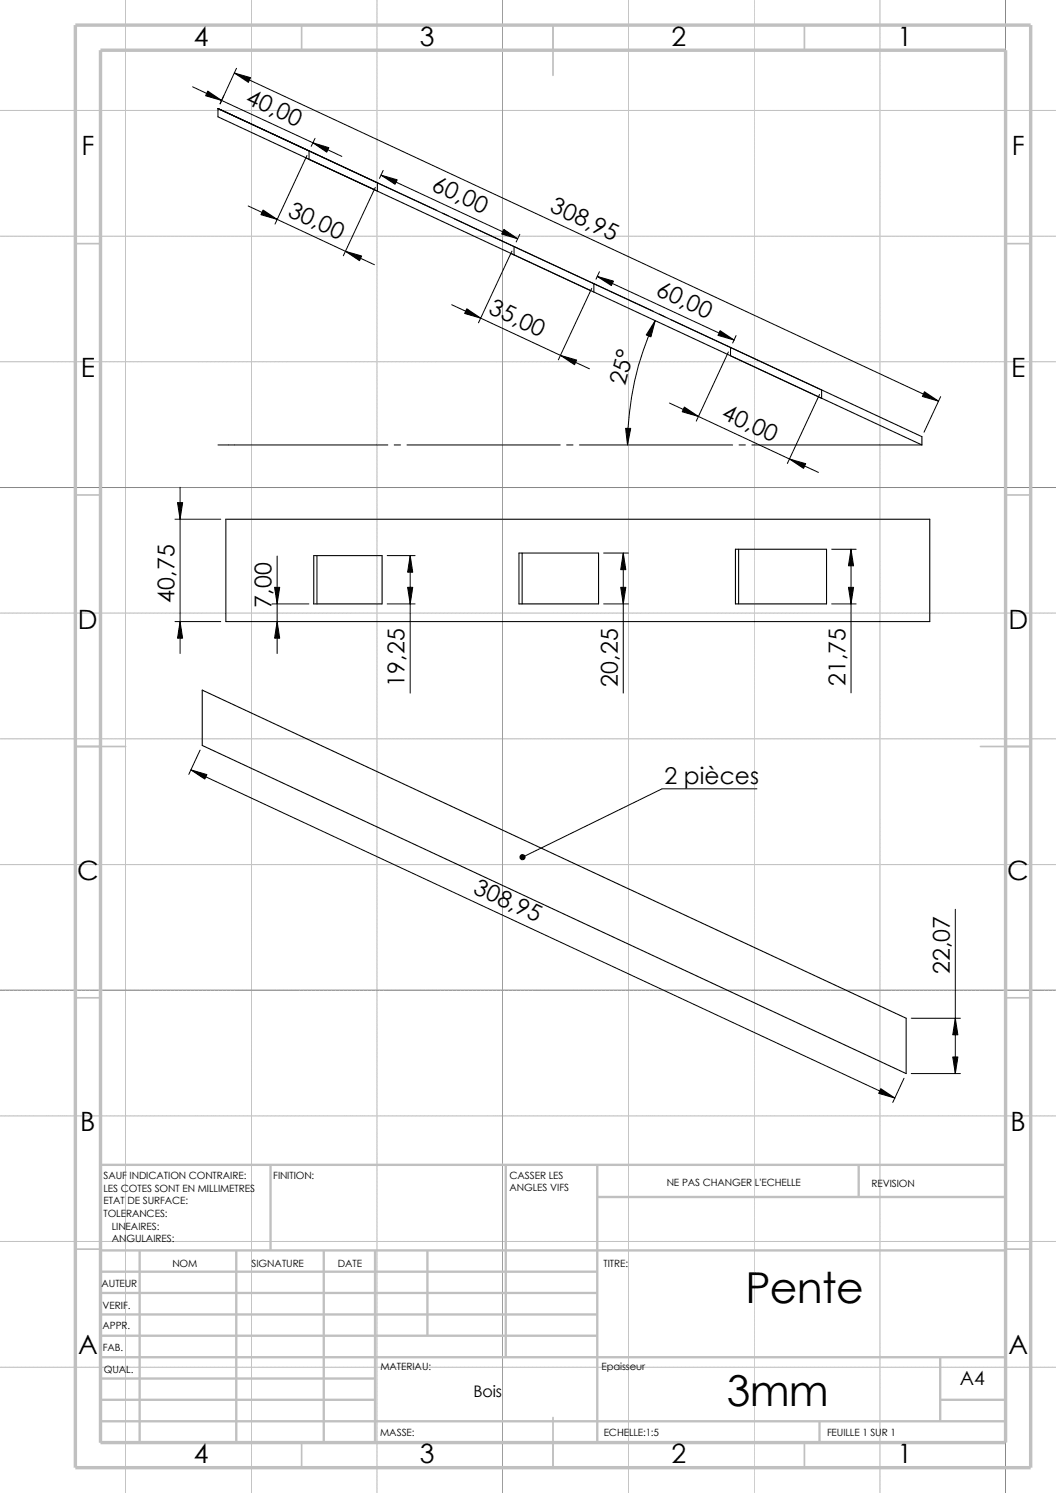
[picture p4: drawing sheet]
<svg xmlns="http://www.w3.org/2000/svg" width="210mm" height="297mm" viewBox="0 0 210 297" stroke-linecap="round" stroke-linejoin="round" font-family="sans-serif">
<g fill="none" stroke="#e6e6db" stroke-width=".2">
<path d="M25 0v297M50 0v297M75 0v297M100 0v297M125 0v297M150 0v297M175 0v297M200 0v297M0 22h210M0 47h210M0 72h210M0 97h210"/>
<path d="M0 122h210M0 147h210M0 172h210M0 197h210M0 222h210M0 247h210M0 272h210"/>
</g>
<g fill="none" stroke="#c0c0c0" stroke-width=".2">
<path d="M25 0v297M50 0v297M75 0v297M125 0v297M150 0v297M175 0v297M0 22h210M0 47h210M0 72h210M0 122h210M0 147h210M0 172h210"/>
<path d="M0 222h210M0 247h210M0 272h210"/>
</g>
<path d="M100 0v297M200 0v297M0 97h210M0 197h210" fill="none" stroke="#808080" stroke-width=".2"/>
<g fill="none" stroke="#c0c0c0" stroke-width=".34">
<path d="M60 5v5M110 5v10M160 5v5M15 48.5h5M200 48.5h5M15 98.5h5M200 98.5h5M15 148.5h10M195 148.5h10M15 198.5h5M200 198.5h5M15 248.5h5"/>
<path d="M200 248.5h5M60 287v5M110 282v10M160 287v5"/>
</g>
<g fill="none" stroke="#c0c0c0" stroke-width=".47">
<path d="M53.8 231.7v17.1M100.6 231.7v38.3M118.8 238.1h81.2M118.8 231.7v55.3M170.8 231.7v6.4M200 231.7h-180v55.3M20 253h98.8M20 257.2h98.8M20 248.8h180M27.8 248.8v38.2M47 248.8v38.2M64.4 248.8v38.2"/>
<path d="M74.6 248.8v38.2M85 248.8v16.9M20 278.5h54.6M20 270h180M20 274.2h54.6M20 261.5h98.8M20 265.7h98.8M187 278.5h13M187 270v12.7M20 282.7h180M163 282.7v4.3"/>
</g>
<path d="M15 5h190v287h-190zM20 10h180v277h-180z" fill="none" stroke="#c0c0c0" stroke-width=".68" stroke-linecap="butt"/>
<path d="M43.3 21.6l140 65.3v1.6l-140-65.3zM44.9 103.3h140v20.4h-140zM62.4 110.5h13.6v9.6h-13.6zM63 110.5v9.6M103.2 110h15.8v10.1h-15.8zM103.8 110v10.1M146.3 109.3h18.1v10.8h-18.1zM146.9 109.3v10.8M40.2 137.3l140 65.3v11l-140-65.3z" fill="none" stroke="#000" stroke-width=".21"/>
<g fill="none" stroke="#000" stroke-width=".2">
<path d="M38.3 17.3l29.7 13.8M46.6 14.5l140 65.3M47 13.6l-3.2 7.1 .7-1.7M50.7 25l-7.4-3.4 43.6 20.3M51.8 25.5l1.2 .5M60.8 31.4l14.3 6.6v-1.6M61 30.9l-6.3 13.7M61.5 30v1.7M62.7 27.5l-.8 1.6M74.6 37.3l-6.3 13.6M75.8 34.8l27.2 12.7M76.2 33.9l-.7 1.6"/>
<path d="M49.4 41l25.1 11.7M88.1 42.4l1.1 .6M90.3 43.5l27.8 12.9M101.6 50.4l15.9 7.4M101.8 50l-6.6 14.2M102.2 49.1v1.6M103.4 46.6l-.7 1.5M117.7 57.4l-6.7 14.2M118.1 56.4l11.9 5.5M118.1 56.4v1.7M118.8 55l27.2 12.6M119.2 54.1l-.7 1.4"/>
<path d="M89.8 60.6l27.4 12.8M130.3 63.8a58.5 58.5 0 0 0-5.5 24.7M131.1 62.5l1.1 .5M133.4 63.6l30 14v1.6l-18.1-8.4v-1.7M144.9 70l-6.4 13.8M146.4 66.8l-.7 1.4M163 78.5l-6.4 13.7M187.1 78.9l-3.3 7.1M35.8 96.9v33.1M43.3 88.5h33.8M78.4 88.5h1.3M80.9 88.5h30.5"/>
<path d="M112.7 88.5h1.3M115.2 88.5h30.5M133.1 80.2l29.7 13.8M147 88.5h1.3M149.5 88.5h33.8M34.8 103.3h9.1M55.1 110.6v19.4M77 110.5h5.5M81.6 110.5v27.4M120.1 110h4.9M124 110v27.9M165.4 109.3h4.9"/>
<path d="M169.2 109.3v28.5M34.8 123.7h9.1M54.1 120.1h7.3M77 120.1h5.5M120.1 120.1h4.9M165.4 120.1h4.9M38 153.2l140 65.2M39.8 149.2l-2.3 4.9M150.5 156.9h-18.8l-27.8 13.6M190 180.9v32.7M179.8 214.5l-2.3 4.8M181.2 213.6h9.8"/>
<path d="M181.2 202.6h9.8"/>
</g>
<g fill="#000" stroke="#000" stroke-width=".2">
<path d="M41.3 18.1l2.8 1.9-3.2-1zM46.6 14.5l3.2 1-.4 .9zM62.2 28.4l3.2 1-.4 .9zM75.8 34.8l3.2 1-.4 .9zM52.3 41.8l2.8 1.8-3.2-.9zM68.7 50l3.2 .9-.4 1zM100.2 45.6l2.8 1.9-3.2-.9zM118.8 55l3.2 .9-.4 .9zM92.8 61.4l2.8 1.9-3.2-.9zM111.5 70.7l3.2 .9-.4 1zM130.3 63.8l-.8 3.2-1-.4zM143.2 65.8l2.8 1.8-3.2-.9z"/>
<path d="M183.9 77.9l2.7 1.9-3.2-.9zM124.4 85.2h1l-.6 3.3zM136.1 81l2.8 1.8-3.2-.9zM157 91.3l3.2 .9-.4 1zM35.3 100h1l-.5 3.3zM81.6 110.5l.5 3.3h-1zM124 110l.5 3.3h-1.1zM169.2 109.3l.6 3.3h-1.1zM35.8 123.7l.5 3.3h-1zM55.1 123.7l.5 3.3h-1zM54.6 116.8h1l-.5 3.3zM81.1 116.8h1l-.5 3.3z"/>
<path d="M123.4 116.8h1.1l-.5 3.3zM168.7 116.8h1.1l-.6 3.3zM38 153.2l3.1 .9-.4 .9zM175.2 216.6l2.8 1.8-3.2-.9zM189.5 210.3h1l-.5 3.3zM190 202.6l.5 3.3h-1z"/>
<path d="M103.5 170.2a.51 .51 0 0 1 .8 0 .51 .51 0 0 1-.1 .8 .51 .51 0 0 1-.7-.3l.4-.2-.4 .2-.1-.4z" fill-rule="evenodd"/>
</g>
<g font-size="8.5">
<text x="148.3" y="259.2">Pente</text>
<text x="144.5" y="279.7">3mm</text>
</g>
<g font-size="5.3">
<text x="38.5" y="9.1">4</text>
<text x="83.5" y="9.1">3</text>
<text x="133.5" y="9.1">2</text>
<text x="178.5" y="9.1">1</text>
<text x="16.2" y="30.8">F</text>
<text x="201.2" y="30.8">F</text>
<text x="16" y="75.1">E</text>
<text x="201.1" y="75.1">E</text>
<text x="15.5" y="125.1">D</text>
<text x="200.6" y="125.1">D</text>
<text x="15.3" y="175.1">C</text>
<text x="200.3" y="175.1">C</text>
<text x="16" y="225.1">B</text>
<text x="201" y="225.1">B</text>
<text x="15.5" y="269.3">A</text>
<text x="200.5" y="269.3">A</text>
<text x="38.5" y="291.1">4</text>
<text x="83.5" y="291.1">3</text>
<text x="133.5" y="291.1">2</text>
<text x="178.5" y="291.1">1</text>
</g>
<g font-size="4.6">
<text x="48.6" y="20.5" transform="rotate(25 48.6 20.5)">40,00</text>
<text x="85.6" y="37.8" transform="rotate(25 85.6 37.8)">60,00</text>
<text x="109.2" y="42" transform="rotate(25 109.2 42)">308,95</text>
<text x="57" y="42.9" transform="rotate(25 57 42.9)">30,00</text>
<text x="130.2" y="58.6" transform="rotate(25 130.2 58.6)">60,00</text>
<text x="97" y="62.2" transform="rotate(25 97 62.2)">35,00</text>
<text x="124.3" y="76.9" transform="rotate(-75 124.3 76.9)">25°</text>
<text x="143.3" y="83.2" transform="rotate(25 143.3 83.2)">40,00</text>
<text x="34.7" y="120" transform="rotate(-90 34.7 120)">40,75</text>
<text x="54" y="121" transform="rotate(-90 54 121)">7,00</text>
<text x="80.5" y="136.6" transform="rotate(-90 80.5 136.6)">19,25</text>
<text x="122.9" y="136.6" transform="rotate(-90 122.9 136.6)">20,25</text>
<text x="168.1" y="136.5" transform="rotate(-90 168.1 136.5)">21,75</text>
<text x="132.1" y="156">2 pièces</text>
<text x="93.9" y="177.6" transform="rotate(25 93.9 177.6)">308,95</text>
<text x="188.9" y="193.8" transform="rotate(-90 188.9 193.8)">22,07</text>
</g>
<text font-size="3.9" x="190.9" y="275.5">A4</text>
<text font-size="3.2" x="94.2" y="277.9">Bois</text>
<g font-size="2">
<text x="20.6" y="234.6">SAUF INDICATION CONTRAIRE:</text>
<text x="20.6" y="237.1">LES COTES SONT EN MILLIMETRES</text>
<text x="20.6" y="239.6">ETAT DE SURFACE:</text>
<text x="54.4" y="234.6">FINITION:</text>
<text x="101.3" y="237">ANGLES VIFS</text>
<text x="101.3" y="234.5">CASSER LES</text>
<text x="132.6" y="236">NE PAS CHANGER L'ECHELLE</text>
<text x="173.3" y="236.2">REVISION</text>
<text x="20.6" y="242.1">TOLERANCES:</text>
<text x="22.2" y="244.6">LINEAIRES:</text>
<text x="22.2" y="247.1">ANGULAIRES:</text>
<text x="50" y="252">SIGNATURE</text>
<text x="67.2" y="252">DATE</text>
<text x="120" y="252">TITRE:</text>
<text x="20.2" y="256.1">AUTEUR</text>
<text x="34.3" y="252.1">NOM</text>
<text x="20.4" y="260.4">VERIF.</text>
<text x="20.4" y="264.5">APPR.</text>
<text x="20.4" y="268.8">FAB.</text>
<text x="20.7" y="273.2">QUAL.</text>
<text x="75.6" y="272.5">MATERIAU:</text>
<text x="119.6" y="272.5">Epaisseur</text>
<text x="75.6" y="285.6">MASSE:</text>
<text x="120.1" y="285.6">ECHELLE:1:5</text>
<text x="164.5" y="285.6">FEUILLE 1 SUR 1</text>
</g>
</svg>
